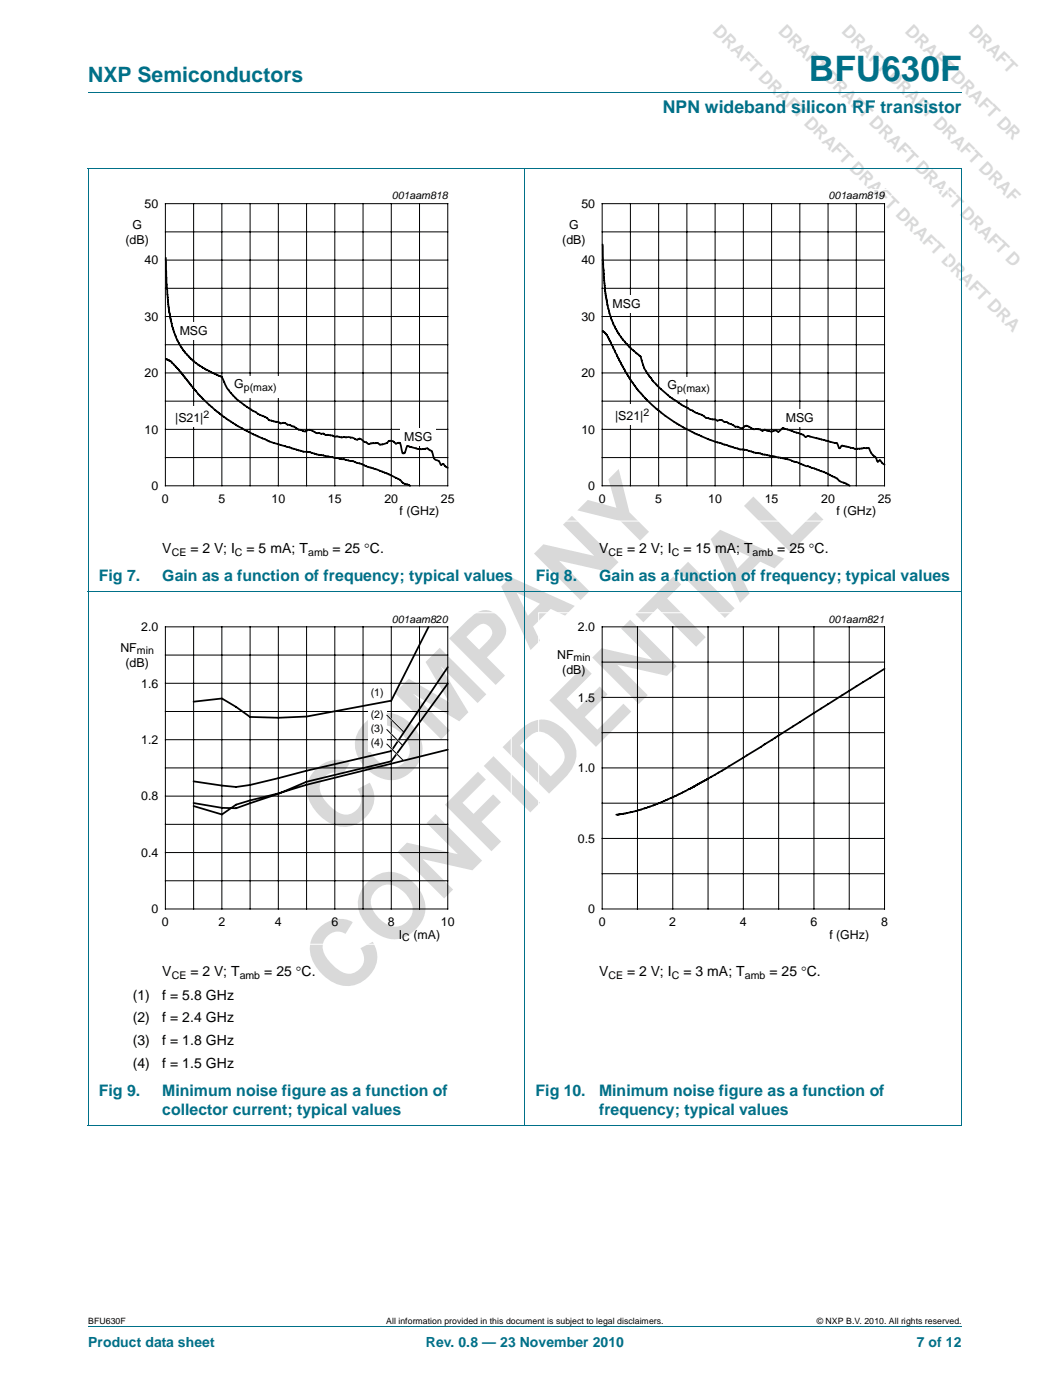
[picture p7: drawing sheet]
<svg xmlns="http://www.w3.org/2000/svg" width="210mm" height="280mm" viewBox="0 0 210 280" stroke-linecap="round" stroke-linejoin="round" font-family="sans-serif">
<path d="M17.6 18.5h174.7M17.6 33.7h174.7M17.6 33.7v191.5M104.9 33.7v191.6M192.3 33.7v191.5M17.6 118.4h174.7M17.6 225.3h174.7M17.6 265.5h174.7" fill="none" stroke="#007088" stroke-width=".2"/>
<path d="M20.4 37.9h81.8v66.4h-81.8z" fill="none" stroke="#fff" stroke-width=".2"/>
<g fill="none" stroke="#000" stroke-width=".2">
<path d="M33.1 40.7h56.4v56.5h-56.4zM33.1 46.4h56.4M33.1 57.7h56.4M33.1 52h56.4M38.7 40.7v56.5M44.4 40.7v56.5M50 40.7v56.5M55.6 40.7v56.5M61.3 40.7v56.5M66.9 40.7v56.5M72.6 40.7v56.5M78.2 40.7v56.5"/>
<path d="M83.9 40.7v56.5M33.1 69h56.4M33.1 63.3h56.4M33.1 74.6h56.4M33.1 80.3h56.4M33.1 91.6h56.4M33.1 85.9h56.4"/>
</g>
<g fill="#fff">
<path d="M35.2 64.4h7.1v3.6h-7.1z"/>
<path d="M80.1 85.5h7.1v3.6h-7.1z"/>
<path d="M34.2 81.4h8.5v4h-8.5z"/>
<path d="M46 75.2h10.1v4.3h-10.1z"/>
</g>
<path d="M33.1 51.6l.3 7.1 .3 3.1 .5 2.4a13.5 13.5 0 0 0 3.9 7.6l1.5 1.2 1.6 1 3 1.3a3.2 3.2 0 0 1 .9 1.8l.8 1.3a16.7 16.7 0 0 0 4.8 3.9l.9 .5a5.4 5.4 0 0 1 2.3 1.3l1.6 .3a.94 .94 0 0 0 1.2 .2l2.1 .8a2.18 2.18 0 0 0 1.5 .6l.3 .2a.93 .93 0 0 0 1.1-.2l.7 .2 .9 .5 1.4 .1 .4 .2 1.5 .2a7.5 7.5 0 0 0 3.2 .2l.8 .2 .6 .4 .4-.2a1.13 1.13 0 0 1 1.2 .6l.8 .4h.3a2.53 2.53 0 0 1 2.3 .2 2.33 2.33 0 0 0 1.7-.8l.8 .2a.55 .55 0 0 0 .9 .2l.4 .1 .5 1.9 .2 .1a.75 .75 0 0 0 .5-.8l.2-.7 .5 .2a5.5 5.5 0 0 0 3.1 .4l.5-.1 .5 .4a.78 .78 0 0 1 .5 .9 1.23 1.23 0 0 0 1.2 1.2l.5 .8 .4-.2 .9 .8M33.1 71.8l.5 .2M33.6 72h.1M33.6 72l.5 .3M34.1 72.3h.1M34.1 72.3l1.7 1.7 3.8 4.8 2.8 2.7a39.8 39.8 0 0 0 16.6 8.4l1.6 .5 1.4 .1 1.3 .4 4.7 .9a17.8 17.8 0 0 1 5.9 1.7l3.4 1.2 1.8 .9a2.97 2.97 0 0 1 1.6 1.1l1.3 .5" fill="none" stroke="#000" stroke-width=".35"/>
<path d="M107.7 37.9h81.8v66.4h-81.8z" fill="none" stroke="#fff" stroke-width=".2"/>
<g fill="none" stroke="#000" stroke-width=".2">
<path d="M120.4 40.7h56.4v56.5h-56.4zM120.4 46.4h56.4M120.4 57.7h56.4M120.4 52h56.4M126 40.7v56.5M131.7 40.7v56.5M137.3 40.7v56.5M143 40.7v56.5M148.6 40.7v56.5M154.2 40.7v56.5M159.9 40.7v56.5M165.5 40.7v56.5"/>
<path d="M171.2 40.7v56.5M120.4 69h56.4M120.4 63.3h56.4M120.4 74.6h56.4M120.4 80.3h56.4M120.4 91.6h56.4M120.4 85.9h56.4"/>
</g>
<g fill="#fff">
<path d="M121.7 58.9h7.1v3.6h-7.1z"/>
<path d="M156.3 81.9h7.1v3.6h-7.1z"/>
<path d="M122.2 81h8.4v4.1h-8.4z"/>
<path d="M132.6 75.4h10.1v4.3h-10.1z"/>
</g>
<path d="M120.5 48.9l.3 7.5 .3 2.8 .4 2.2a14.4 14.4 0 0 0 3.9 7.5l1.8 1.7a1.93 1.93 0 0 1 1.1 1.7 12.1 12.1 0 0 0 3.1 4.9l2.1 1.8a35.4 35.4 0 0 0 7.2 4.2 3.9 3.9 0 0 0 2.4 .8l.3 .2a1.32 1.32 0 0 1 1.5 .2l.5 .1 1.2 .6a.83 .83 0 0 0 .9 .3 .77 .77 0 0 0 1.3-.1l.6-.1a2.51 2.51 0 0 0 1.9 .6l.7 .1a.54 .54 0 0 0 .9 .1l.6 .2a1.37 1.37 0 0 0 1.5-.1l.6 .3 1-.8 4 1.4a.51 .51 0 0 0 .4 .4 .51 .51 0 0 0 .5-.2l5.7 1.4 .6 1.1a.62 .62 0 0 1 .9-.4l.9 .1a7.4 7.4 0 0 0 3.9 .2l.2 .1a3.7 3.7 0 0 0 1.3 1.8l.5 .9 .4-.3 .9 .9M120.5 66.3l.2 .1a4.5 4.5 0 0 1 1.5 2.5l2.8 5.4 2.4 3.5a28.8 28.8 0 0 0 4.7 4.7 32.7 32.7 0 0 0 7.7 4.6l2.2 .9 3 1a17.3 17.3 0 0 0 4.5 1.1l1.1 .4 4.7 1a27.6 27.6 0 0 1 5.9 1.8l2.1 .6a15.2 15.2 0 0 1 4.3 2.1l.5 .4 1.8 .8" fill="none" stroke="#000" stroke-width=".35"/>
<g fill="none" stroke="#000" stroke-width=".2">
<path d="M33.1 125.4h56.4v56.5h-56.4zM33.1 131.1h56.4M33.1 136.7h56.4M38.7 125.4v56.5M44.4 125.4v56.5M50 125.4v56.5M55.6 125.4v56.5M61.3 125.4v56.5M66.9 125.4v56.5M72.6 125.4v56.5M78.2 125.4v56.5M83.9 125.4v56.5"/>
<path d="M33.1 142.4h56.4M33.1 153.6h56.4M33.1 148h56.4M33.1 159.3h56.4M33.1 164.9h56.4M33.1 176.2h56.4M33.1 170.6h56.4"/>
</g>
<path d="M20.4 122.6h81.8v66.3h-81.8z" fill="none" stroke="#fff" stroke-width=".2"/>
<g fill="#fff">
<path d="M73.5 137h3.8v3.5h-3.8z"/>
<path d="M73.5 141.3h3.8v3.5h-3.8z"/>
<path d="M73.5 144.1h3.8v3.5h-3.8z"/>
<path d="M73.5 146.9h3.8v3.6h-3.8z"/>
</g>
<path d="M85.7 125.4l-7.5 14.8-16.9 3.2-5.6 .2-5.7-.2-2.8-2-2.8-1.6-5.7 .6M89.5 136.8l-11.3 15.5-16.9 4.1-5.6 2.4-8.5 2.9-2.8-.1-5.7-.9M89.5 133.5l-11.3 16.8-16.9 3.9-11.3 2.9-2.8 .4-8.5-1.2M176.8 133.8l-12.7 8a387.7 387.7 0 0 1-26.4 16.1l-4.6 2.2a32.2 32.2 0 0 1-9.9 2.9M89.5 150l-28.2 7-5.6 1.7-5.7 1.4-2.8 .9-2.8 2-5.7-1.7" fill="none" stroke="#000" stroke-width=".35"/>
<path d="M77.3 148.8l3 3M77.3 145.9l2.8 2.9M77.3 143l3.1 3.1" fill="none" stroke="#fff" stroke-width=".35"/>
<g fill="none" stroke="#000" stroke-width=".2">
<path d="M120.4 125.4h56.4v56.5h-56.4zM120.4 139.5h56.4M120.4 132.5h56.4M127.4 125.4v56.5M134.5 125.4v56.5M141.5 125.4v56.5M148.6 125.4v56.5M155.7 125.4v56.5M162.7 125.4v56.5M169.8 125.4v56.5M77.3 148.8l3.4 3.4M77.3 145.9l3.2 3.3"/>
<path d="M77.3 143l3.5 3.5M120.4 153.6h56.4M120.4 146.6h56.4M120.4 174.8h56.4M120.4 167.8h56.4M120.4 160.7h56.4"/>
</g>
<path d="M107.7 122.6h81.8v66.3h-81.8z" fill="none" stroke="#fff" stroke-width=".2"/>
<g font-size="18.3" fill="#d9d9d9">
<text x="67.9" y="168.3" transform="rotate(-45 67.9 168.3)">COMPANY</text>
<text x="68.5" y="200.1" transform="rotate(-45 68.5 200.1)">CONFIDENTIAL</text>
</g>
<text font-size="7" fill="#007088" x="161.7" y="16.2">BFU630F</text>
<text font-size="4.2" fill="#007088" x="17.6" y="16.4">NXP Semiconductors</text>
<g font-size="3.5" fill="#d9d9d9">
<text x="142.3" y="6.4" transform="rotate(45 142.3 6.4)">DRAFT DRAFT DRAFT DRAFT DRAFT DRAFT DRA</text>
<text x="155.4" y="6.4" transform="rotate(45 155.4 6.4)">DRAFT DRAFT DRAFT DRAFT DRAFT D</text>
<text x="168.1" y="6.4" transform="rotate(45 168.1 6.4)">DRAFT DRAFT DRAFT DRAF</text>
<text x="180.8" y="6.4" transform="rotate(45 180.8 6.4)">DRAFT DRAFT DR</text>
</g>
<text font-size="3.5" fill="#007088" x="132.5" y="22.6">NPN wideband silicon RF transistor</text>
<g font-size="3.2" fill="#007088">
<text x="19.7" y="116.2">Fig 7.</text>
<text x="32.4" y="116.2">Gain as a function of frequency; typical values</text>
<text x="107.1" y="116.2">Fig 8.</text>
<text x="119.8" y="116.2">Gain as a function of frequency; typical values</text>
<text x="19.7" y="219.2">Fig 9.</text>
<text x="32.4" y="219.2">Minimum noise figure as a function of</text>
<text x="107.1" y="219.2">Fig 10.</text>
<text x="119.8" y="219.2">Minimum noise figure as a function of</text>
<text x="32.4" y="223.1">collector current; typical values</text>
<text x="119.8" y="223.1">frequency; typical values</text>
</g>
<g font-size="2.8">
<text x="32.4" y="110.7">V</text>
<text x="38.1" y="110.7">= 2 V; I</text>
<text x="49.3" y="110.7">= 5 mA; T</text>
<text x="66.5" y="110.7">= 25 °C.</text>
<text x="119.8" y="110.7">V</text>
<text x="125.3" y="110.7">= 2 V; I</text>
<text x="136.6" y="110.7">= 15 mA; T</text>
<text x="155.4" y="110.7">= 25 °C.</text>
<text x="32.4" y="195.4">V</text>
<text x="38.1" y="195.4">= 2 V; T</text>
<text x="52.8" y="195.4">= 25 °C.</text>
<text x="119.8" y="195.4">V</text>
<text x="125.3" y="195.4">= 2 V; I</text>
<text x="136.6" y="195.4">= 3 mA; T</text>
<text x="153.8" y="195.4">= 25 °C.</text>
<text x="26.5" y="200">(1)</text>
<text x="32.4" y="200">f = 5.8 GHz</text>
<text x="26.5" y="204.6">(2)</text>
<text x="26.5" y="209.2">(3)</text>
<text x="32.4" y="204.6">f = 2.4 GHz</text>
<text x="32.4" y="209.2">f = 1.8 GHz</text>
<text x="26.5" y="213.7">(4)</text>
<text x="32.4" y="213.7">f = 1.5 GHz</text>
</g>
<g font-size="2.8" fill="#007088">
<text x="17.6" y="269.5">Product data sheet</text>
<text x="85.1" y="269.5">Rev. 0.8 — 23 November 2010</text>
<text x="183.3" y="269.5">7 of 12</text>
</g>
<g font-size="2.5">
<text x="28.9" y="41.6">50</text>
<text x="116.2" y="41.6">50</text>
<text x="26.5" y="45.7">G</text>
<text x="113.8" y="45.7">G</text>
<text x="25.1" y="48.7">(dB)</text>
<text x="28.9" y="52.9">40</text>
<text x="112.4" y="48.7">(dB)</text>
<text x="116.2" y="52.9">40</text>
<text x="28.9" y="64.2">30</text>
<text x="116.2" y="64.2">30</text>
<text x="122.5" y="61.6">MSG</text>
<text x="35.9" y="67">MSG</text>
<text x="28.9" y="75.5">20</text>
<text x="46.8" y="77.7">G</text>
<text x="116.2" y="75.5">20</text>
<text x="133.4" y="77.9">G</text>
<text x="28.9" y="86.8">10</text>
<text x="35" y="84.4">|S21|</text>
<text x="80.8" y="88.2">MSG</text>
<text x="116.2" y="86.8">10</text>
<text x="122.9" y="84">|S21|</text>
<text x="157.1" y="84.5">MSG</text>
<text x="30.3" y="98">0</text>
<text x="32.4" y="100.6">0</text>
<text x="43.7" y="100.6">5</text>
<text x="54.3" y="100.6">10</text>
<text x="65.6" y="100.6">15</text>
<text x="76.8" y="100.6">20</text>
<text x="88.1" y="100.6">25</text>
<text x="117.6" y="98">0</text>
<text x="119.7" y="100.6">0</text>
<text x="131" y="100.6">5</text>
<text x="141.6" y="100.6">10</text>
<text x="152.9" y="100.6">15</text>
<text x="164.2" y="100.6">20</text>
<text x="175.5" y="100.6">25</text>
<text x="79.9" y="103.1">f (GHz)</text>
<text x="167.2" y="103.1">f (GHz)</text>
<text x="24.1" y="130.4">NF</text>
<text x="28.2" y="126.3">2.0</text>
<text x="111.4" y="131.8">NF</text>
<text x="115.5" y="126.3">2.0</text>
<text x="25.1" y="133.4">(dB)</text>
<text x="28.2" y="137.6">1.6</text>
<text x="112.4" y="134.8">(dB)</text>
<text x="115.5" y="140.4">1.5</text>
<text x="28.2" y="148.8">1.2</text>
<text x="115.5" y="154.5">1.0</text>
<text x="28.2" y="160.1">0.8</text>
<text x="28.2" y="171.4">0.4</text>
<text x="115.5" y="168.6">0.5</text>
<text x="30.3" y="182.7">0</text>
<text x="32.4" y="185.3">0</text>
<text x="43.7" y="185.3">2</text>
<text x="55" y="185.3">4</text>
<text x="66.2" y="185.3">6</text>
<text x="77.5" y="185.3">8</text>
<text x="88.1" y="185.3">10</text>
<text x="117.6" y="182.7">0</text>
<text x="119.7" y="185.3">0</text>
<text x="133.8" y="185.3">2</text>
<text x="147.9" y="185.3">4</text>
<text x="162" y="185.3">6</text>
<text x="176.1" y="185.3">8</text>
<text x="79.7" y="187.8">I</text>
<text x="82.6" y="187.8">(mA)</text>
<text x="165.8" y="187.8">f (GHz)</text>
</g>
<g font-size="2.1">
<text x="78.3" y="39.9">001aam818</text>
<text x="165.6" y="39.9">001aam819</text>
<text x="40.7" y="83.7">2</text>
<text x="48.7" y="78.2">p(max)</text>
<text x="128.6" y="83.3">2</text>
<text x="135.3" y="78.4">p(max)</text>
<text x="34.3" y="111.2">CE</text>
<text x="46.9" y="111.2">C</text>
<text x="61.6" y="111.2">amb</text>
<text x="121.6" y="111.2">CE</text>
<text x="134.3" y="111.2">C</text>
<text x="150.5" y="111.2">amb</text>
<text x="78.3" y="124.6">001aam820</text>
<text x="165.6" y="124.6">001aam821</text>
<text x="27.4" y="130.9">min</text>
<text x="114.7" y="132.3">min</text>
<text x="74.1" y="139.3">(1)</text>
<text x="74.1" y="143.6">(2)</text>
<text x="74.1" y="146.4">(3)</text>
<text x="74.1" y="149.2">(4)</text>
<text x="80.4" y="188.3">C</text>
<text x="34.3" y="195.9">CE</text>
<text x="47.9" y="195.9">amb</text>
<text x="121.6" y="195.9">CE</text>
<text x="134.3" y="195.9">C</text>
<text x="148.9" y="195.9">amb</text>
</g>
<g font-size="1.7">
<text x="17.6" y="264.9">BFU630F</text>
<text x="77.2" y="264.9">All information provided in this document is subject to legal disclaimers.</text>
<text x="163.3" y="264.9">© NXP B.V. 2010. All rights reserved.</text>
</g>
</svg>
